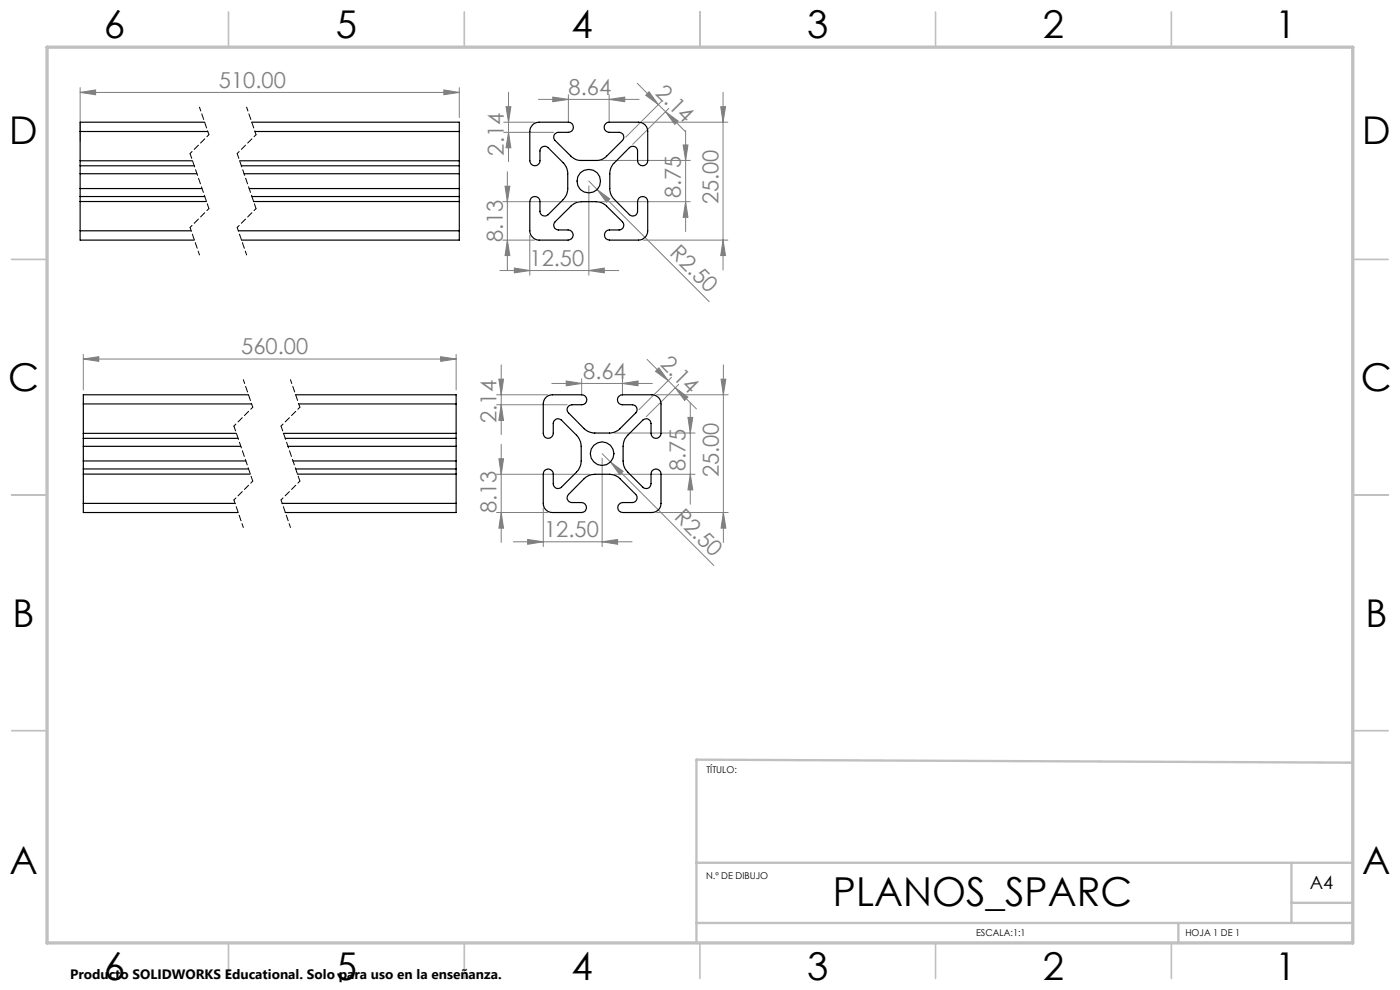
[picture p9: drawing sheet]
<svg xmlns="http://www.w3.org/2000/svg" width="297mm" height="210mm" viewBox="0 0 297 210" stroke-linecap="round" stroke-linejoin="round" font-family="sans-serif">
<g fill="none" stroke="#808080" stroke-width=".21">
<path d="M17 19.6l3.3-.5v1zM17 18.6v11.4M17 19.6h80.4M94.2 19.1l3.2 .5-3.2 .5zM97.4 18.6v6.3M107.9 19.6v14.7M135.2 17.7l4.5 4.5M137.7 19.5l2 2.7-2.7-2zM153.4 19.6v37.7M106.9 25.9h6.5M106.9 28.1h10.6M107.1 39.5h1.1l-.6 3.3z"/>
<path d="M107.4 22.6h1l-.5 3.3zM107.6 36.4v20.9M107.9 28.1l.5 3.3h-1zM114.2 21.1h21.4M117.3 20.6l3.3 .5-3.3 .5zM120.6 20.1v5.9M124.9 39.4v19M124.9 38.4l1.8 1.8M127.5 34h18.9M129.2 21.1l3.3-.5v1zM129.2 20.1v5.9M136.5 25.9h17.9"/>
<path d="M139.7 22.2l5.7 5.7M140.4 21.5l-7.6 7.6M141.2 23.7l2.7 2-.7 .7zM141.9 23l-7.7 7.6M144.9 30.8h1l-.4 3.2zM145.5 27.7v21.4M152.9 22.6h1l-.5 3.3zM106 57.4h25.3M106.6 50.9h6.8M106.6 42.8h15.7M107.6 50.9l.6 3.3h-1.1zM109.1 56.9l3.3 .5-3.3 .5z"/>
<path d="M112.4 49.9v8.5M124.9 57.4l3.3-.5v1zM126.7 40.2l2.7 2-.7 .7zM126.7 40.2l23.8 23.8M127.5 42.8h18.9M136.5 50.9h17.9M145.5 42.8l.4 3.3h-1zM153.4 50.9l.5 3.3h-1zM17.7 76.2l3.3-.5v1zM17.7 75.2v7.5M17.7 76.2h79.1M93.5 75.7l3.3 .5-3.3 .5z"/>
<path d="M96.8 75.2v7.5M106.3 77.4v14.8M137.3 76.2l4.4 4.5M139.8 78l1.9 2.7-2.6-1.9zM153.5 77.4v37.7M105.3 85.9h15M105.3 83.7h10.9M105.8 97.3h1l-.5 3.3zM105.8 80.4h1l-.5 3.3zM106.3 85.9l.5 3.3h-1zM106.3 94.3v20.8M117.1 81.3h21.3"/>
<path d="M120.1 80.8l3.3 .5-3.3 .5zM123.4 80.3v3.5M127.7 97.2v18.7M127.7 96.2l1.8 1.8M129.5 98l2.7 2-.7 .7zM129.5 98l21.9 22M130.3 91.9h17.2M132 81.3l3.4-.5v1zM132 80.3v3.5M139.3 83.7h15.2M141.7 80.7l6 6M142.5 80l-6.9 6.9"/>
<path d="M143.3 82.3l2.6 1.9-.7 .7zM144 81.6l-6.9 6.8M145.9 88.5h1.1l-.6 3.4zM146.4 85.5v21.5M153 80.4h1l-.5 3.3zM105.3 108.7h10.9M105.3 100.6h19.9M106.3 108.7l.5 3.3h-1zM108.9 114.9h25.2M111.9 114.4l3.4 .5-3.4 .6zM115.3 107.8v8.1M127.7 114.9l3.3-.5v1.1z"/>
<path d="M130.3 100.6h17.2M139.3 108.7h15.2M146.4 100.6l.6 3.3h-1.1zM153.5 108.7l.5 3.3h-1z"/>
</g>
<path d="M42.3 22.7l2 5.9M52.3 22.7l2 5.9M40.3 48.2l2 5.9M50.3 48.2l2 5.9M51.6 80.5l2 5.9M61.6 80.5l2 5.9M49.6 106.1l2 5.8M59.6 106.1l2 5.8" fill="none" stroke="#000" stroke-width=".21" stroke-dasharray="1.3 .6" stroke-dashoffset=".4"/>
<path d="M44.3 28.6l-4 4M54.3 28.6l-4 4M44.3 44.2l-4 4M54.3 44.2l-4 4M53.6 86.4l-4 4M63.6 86.4l-4 4M53.6 102.1l-4 4M63.6 102.1l-4 4" fill="none" stroke="#000" stroke-width=".21" stroke-dasharray="1.3 .6" stroke-dashoffset=".7"/>
<path d="M40.3 32.6l4 11.6M50.3 32.6l4 11.6M49.6 90.4l4 11.7M59.6 90.4l4 11.7" fill="none" stroke="#000" stroke-width=".21" stroke-dasharray="1.3 .6" stroke-dashoffset=".2"/>
<g fill="none" stroke="#c0c0c0" stroke-width=".35">
<path d="M48.5 2.5v7.5M98.5 2.5v7.5M148.5 2.5v7.5M198.5 2.5v7.5M248.5 2.5v7.5M2.5 55h7.5M287 55h7.5M2.5 105h7.5M287 105h7.5M2.5 155h7.5M287 155h7.5M48.5 200v7.5"/>
<path d="M98.5 200v7.5M148.5 200v7.5M198.5 200v7.5M248.5 200v7.5"/>
</g>
<path d="M287 161.8l-139.3-.7v38.9M147.7 195.8h139.3M147.7 183h139.3M250 195.8v4.2M274 183v12.8M274 191.5h13" fill="none" stroke="#c0c0c0" stroke-width=".5"/>
<path d="M10 10h277v190h-277z" fill="none" stroke="#c0c0c0" stroke-width=".7"/>
<g fill="#808080">
<path d="M129.5 98l2.7 2-.7 .7z"/>
<path d="M126.7 40.2l2.7 2-.7 .7z"/>
<path d="M124.9 57.4l3.3-.5v1zM109.1 56.9l3.3 .5-3.3 .5zM127.7 114.9l3.3-.5v1.1zM111.9 114.4l3.4 .5-3.4 .6z"/>
<path d="M17 19.6l3.3-.5v1zM94.2 19.1l3.2 .5-3.2 .5zM117.3 20.6l3.3 .5-3.3 .5zM129.2 21.1l3.3-.5v1zM17.7 76.2l3.3-.5v1zM93.5 75.7l3.3 .5-3.3 .5zM120.1 80.8l3.3 .5-3.3 .5zM132 81.3l3.4-.5v1z"/>
<path d="M106.3 108.7l.5 3.3h-1zM105.8 97.3h1l-.5 3.3zM106.3 85.9l.5 3.3h-1zM105.8 80.4h1l-.5 3.3z"/>
<path d="M152.9 22.6h1l-.5 3.3zM153.4 50.9l.5 3.3h-1zM144.9 30.8h1l-.4 3.2zM145.5 42.8l.4 3.3h-1zM107.4 22.6h1l-.5 3.3zM107.9 28.1l.5 3.3h-1zM107.1 39.5h1.1l-.6 3.3zM107.6 50.9l.6 3.3h-1.1zM145.9 88.5h1.1l-.6 3.4zM146.4 100.6l.6 3.3h-1.1zM153 80.4h1l-.5 3.3zM153.5 108.7l.5 3.3h-1z"/>
<path d="M137.7 19.5l2 2.7-2.7-2zM141.2 23.7l2.7 2-.7 .7z"/>
<path d="M139.8 78l1.9 2.7-2.6-1.9zM143.3 82.3l2.6 1.9-.7 .7z"/>
</g>
<g fill="none" stroke="#000" stroke-width=".25">
<path d="M17 34.1v1.1M17 35.2v1.7M17 40v1.7M17 35.2h24.2M17 34.1h23.8M17 27.9h27.1M17 36.9h24.8M17 40h25.8M17 27.9v6.2M17 36.9v3.1M43.4 25.9h-26.4v2M50.8 34.1h46.6"/>
<path d="M51.2 35.2h46.2M51.8 36.9h45.6M52.8 40h44.6M53.4 25.9h44v2M54 27.9h43.4M97.4 34.1v1.1M97.4 35.2v1.7M97.4 40v1.7M97.4 27.9v6.2M97.4 36.9v3.1M113 26.5l.6-.4 .8-.2h6.2a1.08 1.08 0 0 1 1 1.1 1.08 1.08 0 0 1-1 1.1h-2.1a1.01 1.01 0 0 0-1 .6 1.01 1.01 0 0 0 .3 1.1l3.3 3.3a2.89 2.89 0 0 0 2.2 .9h3.2a2.89 2.89 0 0 0 2.2-.9l3.3-3.3a1.01 1.01 0 0 0 .3-1.1 1.01 1.01 0 0 0-1-.6h-2.1a1.08 1.08 0 0 1-1-1.1 1.08 1.08 0 0 1 1-1.1h6.2a1.93 1.93 0 0 1 2 2v6.2a1.08 1.08 0 0 1-1.1 1.1 1.08 1.08 0 0 1-1-1.1v-2.1a1.01 1.01 0 0 0-.7-.9 1.01 1.01 0 0 0-1.1 .2l-3.1 3.2a3.1 3.1 0 0 0-1 2.4v3.1a3.1 3.1 0 0 0 1 2.3l3.1 3.2a1.01 1.01 0 0 0 1.1 .3 1.01 1.01 0 0 0 .7-1v-2.1a1.08 1.08 0 0 1 1-1 1.08 1.08 0 0 1 1.1 1v6.3a1.99 1.99 0 0 1-2 1.9h-6.1a1.08 1.08 0 0 1-1.1-1 1.08 1.08 0 0 1 1.1-1.1h2a1.02 1.02 0 0 0 1-.7 1.02 1.02 0 0 0-.3-1l-3.3-3.4a3.1 3.1 0 0 0-2.2-.9h-3.2a3.1 3.1 0 0 0-2.2 .9l-3.3 3.4a1.02 1.02 0 0 0-.2 1.1 1.02 1.02 0 0 0 .9 .6h2a1.08 1.08 0 0 1 1.1 1.1 1.08 1.08 0 0 1-1.1 1h-6.1a2.05 2.05 0 0 1-2-1.9v-6.3a1.08 1.08 0 0 1 1.1-1 1.08 1.08 0 0 1 1 1v2.1a1.02 1.02 0 0 0 .7 .9 1.02 1.02 0 0 0 1.1-.2l3.2-3.2a3.3 3.3 0 0 0 .9-2.3v-3.1a3.3 3.3 0 0 0-.9-2.4l-3.2-3.2a1.02 1.02 0 0 0-1.1-.2 1.02 1.02 0 0 0-.7 .9v2.1a1.08 1.08 0 0 1-1 1.1 1.08 1.08 0 0 1-1.1-1.1v-6.2a1.78 1.78 0 0 1 .6-1.4zM17 41.7v1"/>
<path d="M17 49v1.9h24.2M17 41.7h26.4M17 42.7h26.8M17 49h23.5M17 42.7v6.3M50.6 49h46.8M53.4 41.7h44M53.8 42.7h43.6M97.4 41.7v1M97.4 49v1.9h-46.2M97.4 42.7v6.3M17.7 91.9v1.1"/>
<path d="M17.7 99.5v1.1M17.7 93v1.7M17.7 97.8v1.7M17.7 93h32.8M17.7 99.5h35M17.7 91.9h32.4M17.7 85.7h35.7M17.7 94.7h33.4M17.7 97.8h34.4M17.7 85.7v6.2M17.7 94.7v3.1M52.7 83.7h-35v2"/>
<path d="M60.1 91.9h36.7M60.5 93h36.3M61.1 94.7h35.7M62.1 97.8h34.7M62.7 83.7h34.1v2M62.7 99.5h34.1M63.4 85.7h33.4M96.8 91.9v1.1M96.8 99.5v1.1M96.8 93v1.7M96.8 97.8v1.7M96.8 85.7v6.2"/>
<path d="M96.8 94.7v3.1M115.8 84.3l.7-.4 .7-.2h6.2a1.06 1.06 0 0 1 1.1 1.1 1.06 1.06 0 0 1-1.1 1.1h-2.1a1 1 0 0 0-.9 .6 1 1 0 0 0 .2 1.1l3.3 3.3a3.3 3.3 0 0 0 2.3 1h3.1a3.3 3.3 0 0 0 2.2-1l3.4-3.3a1.02 1.02 0 0 0 .2-1.1 1.02 1.02 0 0 0-.9-.6h-2.2a1.06 1.06 0 0 1-1-1.1 1.06 1.06 0 0 1 1-1.1h6.3a1.93 1.93 0 0 1 1.9 2v6.2a1.06 1.06 0 0 1-1 1.1 1.06 1.06 0 0 1-1.1-1.1v-2.1a1.02 1.02 0 0 0-.6-.9 1.02 1.02 0 0 0-1.1 .2l-3.2 3.2a3.3 3.3 0 0 0-1 2.4v3.1a3.3 3.3 0 0 0 1 2.3l3.2 3.3a1.02 1.02 0 0 0 1.1 .2 1.02 1.02 0 0 0 .6-1v-2a1.06 1.06 0 0 1 1.1-1.1 1.06 1.06 0 0 1 1 1.1v6.2a1.93 1.93 0 0 1-1.9 1.9h-6.2a1.06 1.06 0 0 1-1-1 1.06 1.06 0 0 1 1-1.1h2.1a1.02 1.02 0 0 0 .9-.6 1.02 1.02 0 0 0-.2-1.1l-3.4-3.4a3.3 3.3 0 0 0-2.2-.9h-3.1a3.3 3.3 0 0 0-2.3 .9l-3.3 3.4a1 1 0 0 0-.2 1.1 1 1 0 0 0 .9 .6h2a1.06 1.06 0 0 1 1.1 1.1 1.06 1.06 0 0 1-1.1 1h-6.1a1.93 1.93 0 0 1-1.9-1.9v-6.2a1.06 1.06 0 0 1 1-1.1 1.06 1.06 0 0 1 1.1 1.1v2a1.02 1.02 0 0 0 .6 1 1.02 1.02 0 0 0 1.1-.2l3.2-3.3a3.7 3.7 0 0 0 1-2.3v-3.1a3.7 3.7 0 0 0-1-2.4l-3.2-3.2a1.02 1.02 0 0 0-1.1-.2 1.02 1.02 0 0 0-.6 .9v2.1a1.06 1.06 0 0 1-1.1 1.1 1.06 1.06 0 0 1-1-1.1v-6.2l.1-.8zM17.7 106.8v1.9h32.8M17.7 100.6h35.4M17.7 106.8h32.1M17.7 100.6v6.2M59.8 106.8h37M63.1 100.6h33.7M96.8 106.8v1.9h-36.3M96.8 100.6v6.2"/>
<circle cx="124.9" cy="38.4" r="2.5"/>
<circle cx="127.7" cy="96.2" r="2.5"/>
</g>
<text font-size="8.5" x="176.7" y="192.2">PLANOS_SPARC</text>
<g font-size="8.1">
<text x="22" y="8">6</text>
<text x="71.2" y="8">5</text>
<text x="121.2" y="8">4</text>
<text x="171.3" y="8">3</text>
<text x="221.3" y="8">2</text>
<text x="270.5" y="8">1</text>
<text x="2" y="30.5">D</text>
<text x="289" y="30.5">D</text>
<text x="1.7" y="83">C</text>
<text x="288.7" y="83">C</text>
<text x="2.7" y="133">B</text>
<text x="289.7" y="133">B</text>
<text x="2" y="185.5">A</text>
<text x="289" y="185.5">A</text>
<text x="22" y="208">6</text>
<text x="71.2" y="208">5</text>
<text x="121.2" y="208">4</text>
<text x="171.3" y="208">3</text>
<text x="221.3" y="208">2</text>
<text x="270.5" y="208">1</text>
</g>
<g font-size="4.7" fill="#808080">
<text x="46.4" y="18.6">510.00</text>
<text x="120.6" y="20.1">8.64</text>
<text x="138.8" y="19.9" transform="rotate(45 138.8 19.9)">2.14</text>
<text x="106.9" y="33" transform="rotate(-90 106.9 33)">2.14</text>
<text x="144.5" y="42.1" transform="rotate(-90 144.5 42.1)">8.75</text>
<text x="152.4" y="43.4" transform="rotate(-90 152.4 43.4)">25.00</text>
<text x="106.7" y="51.4" transform="rotate(-90 106.7 51.4)">8.13</text>
<text x="141.9" y="53.9" transform="rotate(45 141.9 53.9)">R2.50</text>
<text x="112.3" y="56.3">12.50</text>
<text x="51.2" y="75.1">560.00</text>
<text x="139.9" y="77.4" transform="rotate(45 139.9 77.4)">2.14</text>
<text x="123.7" y="80.3">8.64</text>
<text x="105.3" y="89.7" transform="rotate(-90 105.3 89.7)">2.14</text>
<text x="145.4" y="99.9" transform="rotate(-90 145.4 99.9)">8.75</text>
<text x="152.5" y="101.2" transform="rotate(-90 152.5 101.2)">25.00</text>
<text x="105.3" y="108.9" transform="rotate(-90 105.3 108.9)">8.13</text>
<text x="115.4" y="113.9">12.50</text>
<text x="142.9" y="109.9" transform="rotate(45 142.9 109.9)">R2.50</text>
</g>
<text font-size="3.9" x="277.9" y="188.5">A4</text>
<text font-size="2.9" x="14.9" y="207.6">Producto SOLIDWORKS Educational. Solo para uso en la enseñanza.</text>
<g font-size="2">
<text x="149.8" y="163.9">TÍTULO:</text>
<text x="149.8" y="186.4">N.º DE DIBUJO</text>
<text x="207.1" y="198.6">ESCALA:1:1</text>
<text x="251.5" y="198.6">HOJA 1 DE 1</text>
</g>
</svg>
